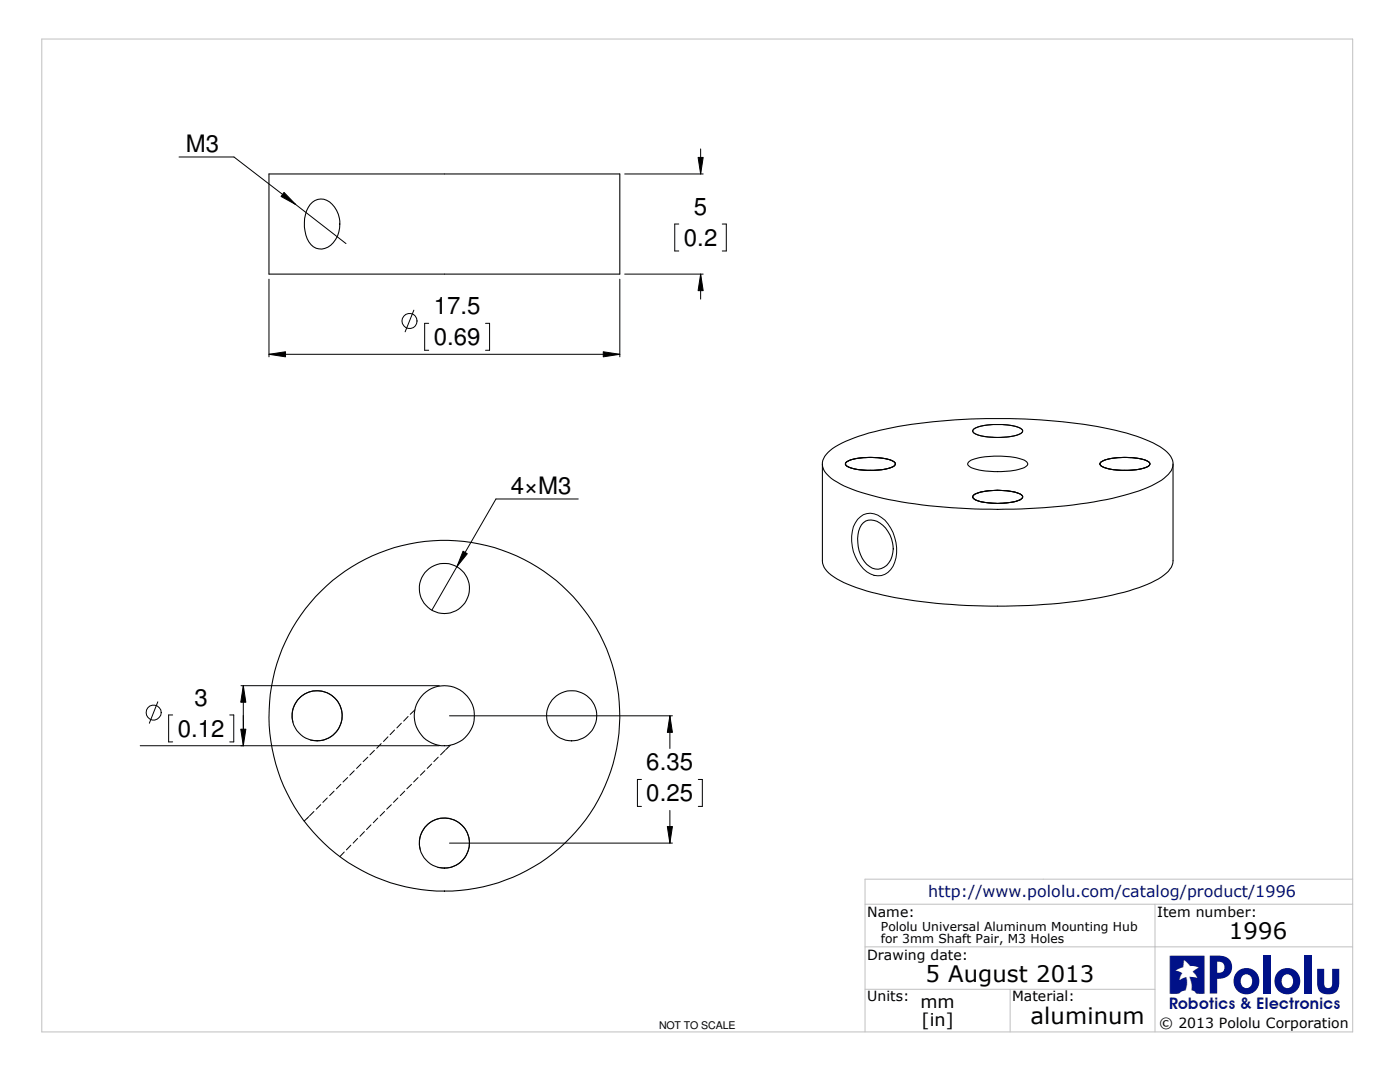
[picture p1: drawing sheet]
<svg xmlns="http://www.w3.org/2000/svg" width="279mm" height="216mm" viewBox="0 0 279 216" stroke-linecap="round" stroke-linejoin="round" font-family="sans-serif">
<path d="M8.3 7.8h261.7v198.1h-261.7zM270 175.4h-97.4v30.5M172.6 188.9h97.4M172.6 197.4h57.9M172.6 180.4h97.4M201.6 197.4v8.5M230.5 180.4v25.5" fill="none" stroke="#c0c0c0" stroke-width=".2"/>
<g fill="none" stroke="#000" stroke-width=".21">
<path d="M53.7 34.7h70v20h-70zM61.9 40.8a2.89 2.89 0 0 1 4.9 .5 5.7 5.7 0 0 1-1.4 8 2.84 2.84 0 0 1-4.1-1.7 7.5 7.5 0 0 1 .6-6.8zM164.1 92.6v19.3a3.9 3.9 0 0 0 2.4 3.2 32.6 32.6 0 0 0 10.9 3.9 120.9 120.9 0 0 0 44.6-.3 28.1 28.1 0 0 0 10.3-3.9 3.5 3.5 0 0 0 1.8-2.9v-19.3M165.3 90.3a21.4 21.4 0 0 1 9.2-4.2 103 103 0 0 1 22.3-2.6 128.2 128.2 0 0 1 15.2 .7 56.9 56.9 0 0 1 18.2 4.2 7.1 7.1 0 0 1 3.8 3.5 3 3 0 0 1-1.3 3.1 19.7 19.7 0 0 1-8.4 3.8 108.7 108.7 0 0 1-29.9 2.8 85.3 85.3 0 0 1-23.5-3.6 14.2 14.2 0 0 1-6.2-3.7 2.82 2.82 0 0 1 .6-4zM168.8 92.3a8.6 8.6 0 0 1 5.2-1 8.1 8.1 0 0 1 4.6 1l.1 .3a2.69 2.69 0 0 1-2.2 1 15.2 15.2 0 0 1-7.2-.4l-.4-.3-.2-.3zM193.3 92.2a9.2 9.2 0 0 1 5.2-1.2 13.3 13.3 0 0 1 6.2 1l.4 .5a1.91 1.91 0 0 1-1.9 1.2 18.4 18.4 0 0 1-9.4-.4l-.7-.6zM194.2 85.7a6.5 6.5 0 0 1 4-1h1.8a6.5 6.5 0 0 1 4 1l.1 .3a2.53 2.53 0 0 1-2.2 1.1 15.2 15.2 0 0 1-7.2-.5l-.5-.4zM194.4 98.7a13 13 0 0 1 9.4 0l.3 .5a2.41 2.41 0 0 1-2.2 1l-.5 .1a12.6 12.6 0 0 1-6.9-.7l-.4-.4zM219.6 92.3a8.6 8.6 0 0 1 5.2-1 8.1 8.1 0 0 1 4.6 1l.1 .3a2.69 2.69 0 0 1-2.2 1 15.2 15.2 0 0 1-7.2-.4l-.4-.3-.2-.3zM172.3 104.3a2.83 2.83 0 0 1 3.9 .5 5.7 5.7 0 0 1 .8 8 2.86 2.86 0 0 1-4.5-.7 7.2 7.2 0 0 1-.6-7.4z"/>
<circle cx="88.7" cy="117.4" r="5"/>
<circle cx="63.3" cy="142.8" r="5"/>
<circle cx="88.7" cy="142.8" r="35"/>
<circle cx="88.7" cy="142.8" r="6"/>
<circle cx="114.1" cy="142.8" r="5"/>
<circle cx="88.7" cy="168.2" r="5"/>
</g>
<g fill="none" stroke="#000" stroke-width=".2">
<path d="M35.7 31.3h11l22.3 17.3M56.7 38.4l2.3 2.4-2.9-1.6zM124.7 34.7h15.6M139.3 31.4h1l-.5 3.3zM139.8 29.7v5M53.7 55.7v15.5M123.7 55.7v15.5M124.7 54.7h15.6M135.5 44.7h-.8v5.4h.8M139.8 54.7l.5 3.3h-1zM139.8 54.7v5M144.1 44.7h.8v5.4h-.8"/>
<path d="M53.7 70.7l3.3-.5v1zM53.7 70.7h70M82.6 61.9l-1.7 4.3M85.6 64.5h-.8v5.4h.8M96.9 64.5h.8v5.4h-.8M120.4 70.2l3.3 .5-3.3 .5zM115.4 99.6h-16.4l-12.8 22.2M168.8 92.3a8.5 8.5 0 0 1 5.4-1l1.7 .1 1.5 .3a1.39 1.39 0 0 1 1.3 .9 1.29 1.29 0 0 1-1.3 .8 14.7 14.7 0 0 1-8.4-.4l-.3-.4zM168.9 92.2a11.5 11.5 0 0 1 6.6-.8l.9 .1a3.3 3.3 0 0 1 2.3 1 .98 .98 0 0 1-1 .8 15 15 0 0 1-8.5-.2l-.5-.4zM194.3 98.8a10.9 10.9 0 0 1 6.6-.9l1.6 .3a2.29 2.29 0 0 1 1.6 .8 .98 .98 0 0 1-1 .9 14.5 14.5 0 0 1-8.5-.2l-.5-.4zM194.3 85.6a10.6 10.6 0 0 1 6.6-.8l1.6 .2a1.72 1.72 0 0 1 1.6 1.1 2.79 2.79 0 0 1-2.3 1 15.3 15.3 0 0 1-7.2-.5l-.5-.5zM219.6 92.3a8.5 8.5 0 0 1 5.4-1l1.7 .1 1.5 .3a1.39 1.39 0 0 1 1.3 .9 1.29 1.29 0 0 1-1.3 .8 14.7 14.7 0 0 1-8.4-.4l-.3-.4z"/>
<path d="M219.7 92.2a11.5 11.5 0 0 1 6.6-.8l.9 .1a3.3 3.3 0 0 1 2.3 1 .98 .98 0 0 1-1 .8 15 15 0 0 1-8.5-.2l-.5-.4zM92.4 110l.9 .5-2.1 2.6zM171.2 103.6a3.3 3.3 0 0 1 4.7-.3 8.3 8.3 0 0 1 2.3 9.7 3.3 3.3 0 0 1-5.2 1.1 8.2 8.2 0 0 1-2.3-9.7zM48.1 136.8h39.6M48.6 136.8l.5 3.3h-1.1zM48.6 136.8v12M28 148.8h59.7M31.5 140l-1.7 4.3M34.5 142.7h-.8v5.3h.8M45.8 142.7h.9v5.3h-.9M48 145.5h1.1l-.5 3.3zM48.6 142.8v6"/>
<path d="M58.5 144.1a5 5 0 0 1 4.4-6.2 5 5 0 0 1 5.4 5.4 5 5 0 0 1-6.3 4.4M65.3 159.2l-.9 .9M66.7 157.9l-.9 .8M68 156.5l-.9 .9M69.4 155.2l-.9 .8M70.7 153.8l-.9 .9M72.1 152.4l-.9 .9M73.4 151.1l-.9 .9M74.7 149.7l-.9 .9M76.1 148.4l-.9 .9M77.4 147l-.9 1M78.7 145.7l-.8 .9"/>
<path d="M79.4 159.2l-.9 .9M80.1 144.3l-.9 .9M80.8 157.9l-.9 .8M81.4 143l-.8 .9M82.1 156.5l-.9 .9M82.8 141.6l-.9 .9M83.4 155.2l-.9 .8M84.8 153.8l-.9 .9M86.1 152.4l-.8 .9M87.5 151.1l-.9 .9M88.8 149.7l-.9 .9M89.7 142.8h44.5"/>
<path d="M89.9 148.7l-1 .9M128 155.5h-.8v5.4h.8M133.7 142.8l.5 3.3h-1zM133.7 142.8v6.6M139.4 155.5h.8v5.4h-.8M61.6 162.9l-.9 .9M62.7 161.9l-.9 .9M64 160.6l-.9 .9M68.7 170l-.9 .9M70 168.7l-.9 .9M71.4 167.3l-.9 .9M72.7 165.9l-.9 1"/>
<path d="M74 164.6l-.8 .9M75.4 163.2l-.9 1M76.8 161.9l-.9 .9M78.1 160.6l-.9 .9M83.9 169.5a5 5 0 0 1 4.4-6.2 5 5 0 0 1 5.4 5.4 5 5 0 0 1-6.3 4.4M89.7 168.2h44.5M133.2 164.9h1l-.5 3.3zM133.7 161.7v6.5"/>
<circle cx="81.7" cy="64.1" r="1.51"/>
<circle cx="30.7" cy="142.2" r="1.51"/>
</g>
<path d="M139.3 31.4h1l-.5 3.3zM56.7 38.4l2.3 2.4-2.9-1.6zM139.8 54.7l.5 3.3h-1zM53.7 70.7l3.3-.5v1zM120.4 70.2l3.3 .5-3.3 .5zM92.4 110l.9 .5-2.1 2.6zM48.6 136.8l.5 3.3h-1.1zM48 145.5h1.1l-.5 3.3zM133.7 142.8l.5 3.3h-1zM133.2 164.9h1l-.5 3.3z" fill="#000"/>
<text font-size="10" fill="#018" x="240.8" y="198.2">Pololu</text>
<text font-size="9.9" fill="#018" x="232.7" y="201.3">Q</text>
<g font-size="4.8">
<text x="37.1" y="30.3">M3</text>
<text x="138.5" y="42.8">5</text>
<text x="136.5" y="49">0.2</text>
<text x="86.6" y="62.7">17.5</text>
<text x="86.6" y="68.8">0.69</text>
<text x="101.9" y="98.5">4×M3</text>
<text x="38.8" y="140.8">3</text>
<text x="35.5" y="147">0.12</text>
<text x="129" y="153.7">6.35</text>
<text x="129" y="159.9">0.25</text>
</g>
<g font-size="4.5">
<text x="245.2" y="187.5">1996</text>
<text x="184.7" y="195.9">5 August 2013</text>
<text x="205.7" y="204.4">aluminum</text>
</g>
<g font-size="3.5">
<text x="183.7" y="201.2">mm</text>
<text x="183.9" y="204.7">[in]</text>
</g>
<g font-size="3.2" fill="#018">
<text x="185.3" y="178.9">http://www.pololu.com/catalog/product/1996</text>
<text x="233.3" y="201.3">Robotics &amp; Ele tronics</text>
<text x="255.3" y="201.3">c</text>
</g>
<g font-size="2.8">
<text x="173.1" y="183">Name:</text>
<text x="230.9" y="183">Item number:</text>
<text x="173.1" y="191.5">Drawing date:</text>
<text x="173.1" y="199.8">Units:</text>
<text x="202" y="199.8">Material:</text>
<text x="231.4" y="205.1">© 2013 Pololu Corporation</text>
</g>
<g font-size="2.5">
<text x="175.8" y="185.7">Pololu Universal Aluminum Mounting Hub</text>
<text x="175.8" y="188.2">for 3mm Shaft Pair, M3 Holes</text>
</g>
<text font-size="2.1" x="131.5" y="205.4">NOT TO SCALE</text>
</svg>
